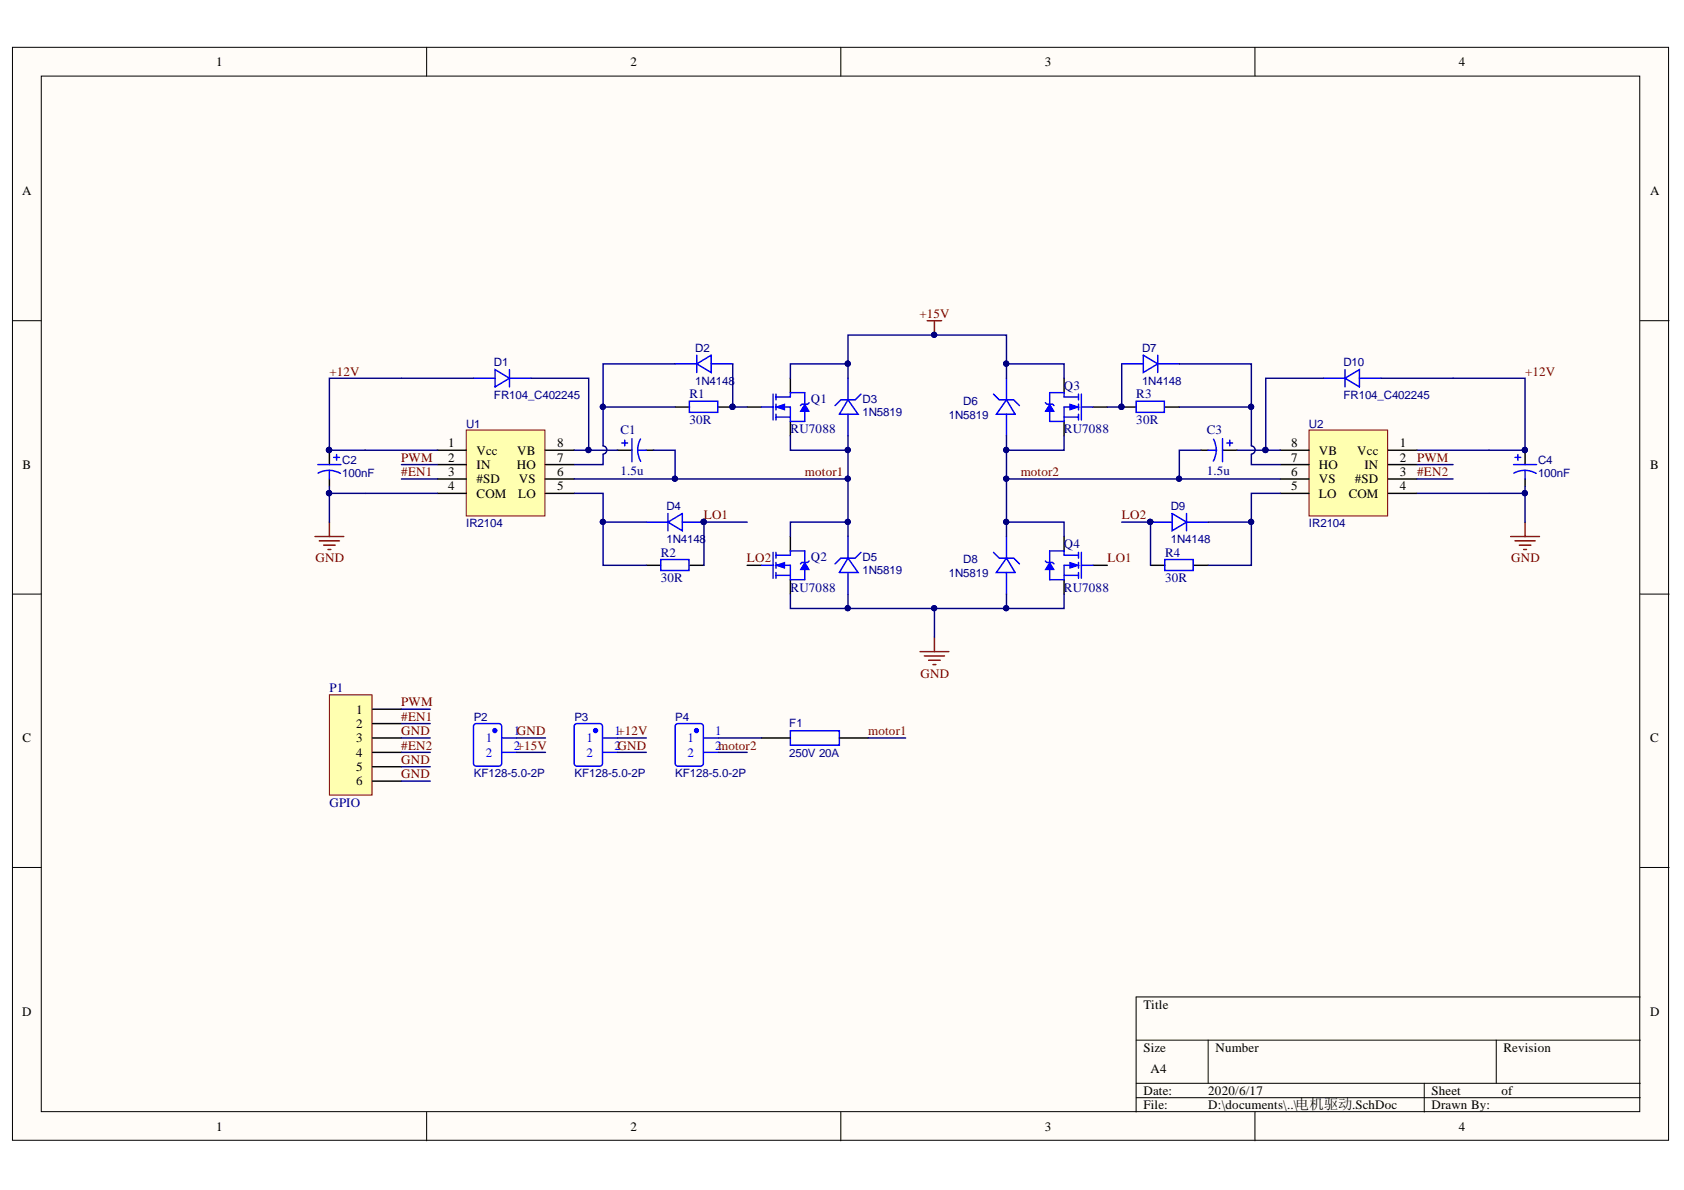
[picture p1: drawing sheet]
# Altium project 电机驱动.PrjPCB
1 sheet, 29 parts. Net scope: global (net labels, ports and power ports of the same name join across sheets).
Board file: 电机驱动.PcbDoc

## Sheet 电机驱动.SchDoc
size A4

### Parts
C1  1.5u  [CAP.1/.2]
C2  100nF  [CAP-SMD_BD4.0-L4.3-W4.3-FD]
C3  1.5u  [CAP.1/.2]
C4  100nF  [CAP-SMD_BD4.0-L4.3-W4.3-FD]
D1  FR104_C402245  [DO-41_BD2.4-L4.7-P8.70-D0.9-RD]
D2  1N4148  [DO-35_BD2.0-L4.2-P8.20-D0.5-RD]
D3  1N5819  [DO-41_BD2.4-L4.7-P8.70-D0.9-RD]
D4  1N4148  [DO-35_BD2.0-L4.2-P8.20-D0.5-RD]
D5  1N5819  [DO-41_BD2.4-L4.7-P8.70-D0.9-RD]
D6  1N5819  [DO-41_BD2.4-L4.7-P8.70-D0.9-RD]
D7  1N4148  [DO-35_BD2.0-L4.2-P8.20-D0.5-RD]
D8  1N5819  [DO-41_BD2.4-L4.7-P8.70-D0.9-RD]
D9  1N4148  [DO-35_BD2.0-L4.2-P8.20-D0.5-RD]
D10  FR104_C402245  [DO-41_BD2.4-L4.7-P8.70-D0.9-RD]
F1  250V 20A  [FUSE-SMD_5*20MM]
P1  GPIO  [HDR1X6]
P2  KF128-5.0-2P  [CONN-TH_P5.00_KF128-5.0-2P]
P3  KF128-5.0-2P  [CONN-TH_P5.00_KF128-5.0-2P]
P4  KF128-5.0-2P  [CONN-TH_P5.00_KF128-5.0-2P]
Q1  IRLR7843  [TO-220散热1]
Q2  IRLR7843  [TO-220散热1]
Q3  IRLR7843  [TO-220散热1]
Q4  IRLR7843  [TO-220散热1]
R1  30R  [0805R]
R2  30R  [0805R]
R3  30R  [0805R]
R4  30R  [0805R]
U1  IR2104  [SOIC-8_L4.9-W3.9-P1.27-LS6.0-BL]
U2  IR2104  [SOIC-8_L4.9-W3.9-P1.27-LS6.0-BL]

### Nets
+15V: D3.1(C) D6.1(C) P2.2 Q1.2(D) Q3.2(D)
GND: C2.2 C4.2 D5.2(A) D8.2(A) P1.4 P1.5 P1.6 P2.1 P3.2 Q2.3(S) Q4.3(S) U1.4(COM) U2.4(COM)
#EN1: P1.2 U1.3(#SD)
#EN2: P1.3 U2.3(#SD)
+12V: C2.1 C4.1 D1.2(A) D10.2(A) P3.1 U1.1(Vcc) U2.1(Vcc)
LO1: D4.2 Q4.1(G) R2.2
LO2: D9.2 Q2.1(G) R4.2
motor1: C1.2 D3.2(A) D5.1(C) F1.2 Q1.3(S) Q2.2(D) U1.6(VS)
motor2: C3.2 D6.2(A) D8.1(C) P4.2 Q3.3(S) Q4.2(D) U2.6(VS)
PWM: P1.1 U1.2(IN) U2.2(IN)
NetC1_1: C1.1 D1.1(C) U1.8(VB)
NetC3_1: C3.1 D10.1(C) U2.8(VB)
NetD2_1: D2.1 R1.1 U1.7(HO)
NetD2_2: D2.2 Q1.1(G) R1.2
NetD4_1: D4.1 R2.1 U1.5(LO)
NetD7_1: D7.1 R3.1 U2.7(HO)
NetD7_2: D7.2 Q3.1(G) R3.2
NetD9_1: D9.1 R4.1 U2.5(LO)
NetF1_1: F1.1 P4.1
